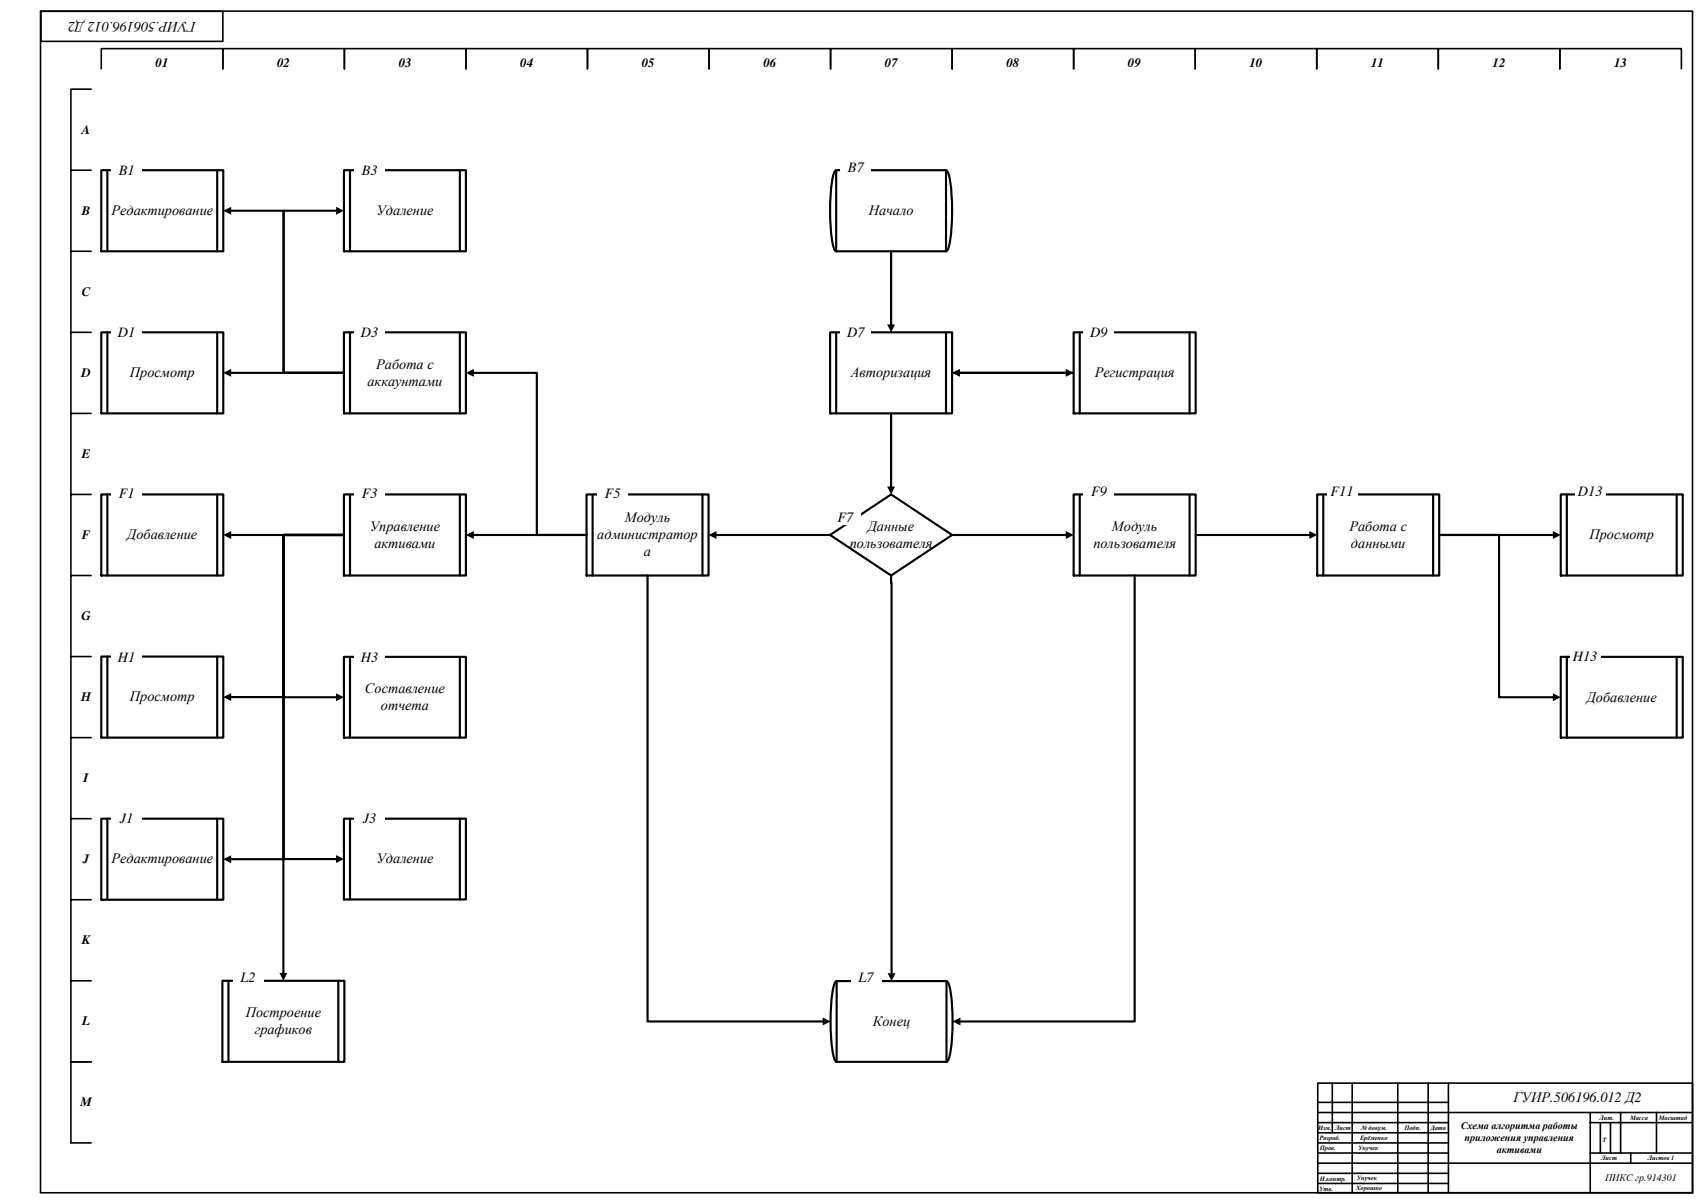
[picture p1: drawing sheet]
<svg xmlns="http://www.w3.org/2000/svg" width="841mm" height="594mm" viewBox="0 0 841 594" stroke-linecap="round" stroke-linejoin="round" font-family="sans-serif">
<path d="M20 5v583" fill="none" stroke="#000" stroke-width=".79"/>
<path d="M20 6h90v14h-90z" fill-rule="evenodd" fill="#fff"/>
<g fill="none" stroke="#000" stroke-width=".79">
<path d="M20 5h816M20 6h90v14h-90zM836 6v583M50 34v-10h60v10v-10h60v10v-10h60v10v-10h60v10v-10h60v10v-10h60v10v-10h60v10v-10h60v10v-10h60v10v-10h60v10v-10h60v10v-10h60v10v-10h60v10M45 44h-10v40M45 84h-10v40M45 124h-10v40M45 164h-10v40M45 204h-10v40M45 244h-10v40M45 284h-10v40M45 324h-10v40"/>
<path d="M45 364h-10v40M45 404h-10v40M45 444h-10v40M45 484h-10v40h10h-10v40h10M651 535h185v54h-185zM658 535v24M668 535v53M690 535v54M705 535v54M715 535v54M651 554h64M651 549h184"/>
<path d="M651 559h64M651 544h64M785 554h50M785 549v39M790 554v15M795 554v15M800 549v20M818 549v20M651 569h64M651 574h184M651 579h64M651 564h64"/>
<path d="M785 569h50M805 569v5M20 589h816M651 584h64"/>
</g>
<path d="M412 84h55a17 17 0 0 1 3 11 77 77 0 0 1-2 28l-1 1h-54a17 17 0 0 1-3-11 77 77 0 0 1 2-28z" fill-rule="evenodd" fill="#fff"/>
<path d="M412 84h55a17 17 0 0 1 3 11 77 77 0 0 1-2 28l-1 1h-54a17 17 0 0 1-3-11 77 77 0 0 1 2-28zM413 84v40M467 84v40" fill="none" stroke="#000" stroke-width="1.1"/>
<path d="M410 164h60v40h-60z" fill-rule="evenodd" fill="#fff"/>
<path d="M410 164h60v40h-60zM413 164v40M467 164v40" fill="none" stroke="#000" stroke-width="1.1"/>
<path d="M410 264l30-20 30 20-30 20z" fill-rule="evenodd" fill="#fff"/>
<path d="M410 264l30-20 30 20-30 20z" fill="none" stroke="#000" stroke-width="1.1"/>
<path d="M530 244h60v40h-60z" fill-rule="evenodd" fill="#fff"/>
<path d="M530 244h60v40h-60zM533 244v40M587 244v40" fill="none" stroke="#000" stroke-width="1.1"/>
<path d="M290 244h60v40h-60z" fill-rule="evenodd" fill="#fff"/>
<path d="M440 124v37M440 204v37M290 244h60v40h-60zM293 244v40M347 244v40M353 264h57M470 264h57" fill="none" stroke="#000" stroke-width="1.1"/>
<path d="M438 160h4l-2 4zM438 240h4l-2 4zM350 264l4-2v4zM526 262l4 2-4 2z" fill="#000"/>
<path d="M650 244h60v40h-60z" fill-rule="evenodd" fill="#fff"/>
<path d="M650 244h60v40h-60zM653 244v40M707 244v40M590 264h57" fill="none" stroke="#000" stroke-width="1.1"/>
<path d="M646 262l4 2-4 2z" fill="#000"/>
<path d="M770 244h61v40h-61z" fill-rule="evenodd" fill="#fff"/>
<path d="M770 244h61v40h-61zM773 244v40M828 244v40" fill="none" stroke="#000" stroke-width="1.1"/>
<path d="M770 324h61v40h-61z" fill-rule="evenodd" fill="#fff"/>
<path d="M710 264h57M770 324h61v40h-61zM773 324v40M828 324v40" fill="none" stroke="#000" stroke-width="1.1"/>
<path d="M767 262l3 2-3 2z" fill="#000"/>
<path d="M170 244h60v40h-60z" fill-rule="evenodd" fill="#fff"/>
<path d="M170 244h60v40h-60zM173 244v40M227 244v40" fill="none" stroke="#000" stroke-width="1.1"/>
<path d="M170 164h60v40h-60z" fill-rule="evenodd" fill="#fff"/>
<path d="M170 164h60v40h-60zM173 164v40M227 164v40M233 184h32v80h25h-57M710 264h30v80h27" fill="none" stroke="#000" stroke-width="1.1"/>
<path d="M230 184l4-2v4zM230 264l4-2v4zM767 342l3 2-3 2z" fill="#000"/>
<path d="M50 164h60v40h-60z" fill-rule="evenodd" fill="#fff"/>
<path d="M50 164h60v40h-60zM53 164v40M107 164v40" fill="none" stroke="#000" stroke-width="1.1"/>
<path d="M50 84h60v40h-60z" fill-rule="evenodd" fill="#fff"/>
<path d="M50 84h60v40h-60zM53 84v40M107 84v40" fill="none" stroke="#000" stroke-width="1.1"/>
<path d="M170 84h60v40h-60z" fill-rule="evenodd" fill="#fff"/>
<path d="M170 84h60v40h-60zM173 84v40M227 84v40M114 104h26v80h30M166 104h-26v80h30M114 184h56" fill="none" stroke="#000" stroke-width="1.1"/>
<path d="M110 104l4-2v4zM166 102l4 2-4 2zM110 184l4-2v4z" fill="#000"/>
<path d="M50 244h60v40h-60z" fill-rule="evenodd" fill="#fff"/>
<path d="M50 244h60v40h-60zM53 244v40M107 244v40" fill="none" stroke="#000" stroke-width="1.1"/>
<path d="M50 324h60v40h-60z" fill-rule="evenodd" fill="#fff"/>
<path d="M50 324h60v40h-60zM53 324v40M107 324v40" fill="none" stroke="#000" stroke-width="1.1"/>
<path d="M50 404h60v40h-60z" fill-rule="evenodd" fill="#fff"/>
<path d="M50 404h60v40h-60zM53 404v40M107 404v40" fill="none" stroke="#000" stroke-width="1.1"/>
<path d="M170 404h60v40h-60z" fill-rule="evenodd" fill="#fff"/>
<path d="M170 404h60v40h-60zM173 404v40M227 404v40" fill="none" stroke="#000" stroke-width="1.1"/>
<path d="M170 324h60v40h-60z" fill-rule="evenodd" fill="#fff"/>
<path d="M114 264h56M170 264h-30v80h-26M170 264h-30v160h-26M170 264h-30v160h26M170 264h-30v80h26M170 324h60v40h-60zM173 324v40M227 324v40" fill="none" stroke="#000" stroke-width="1.1"/>
<path d="M110 264l4-2v4zM110 344l4-2v4zM166 342l4 2-4 2zM110 424l4-2v4zM166 422l4 2-4 2z" fill="#000"/>
<path d="M413 484h54a17 17 0 0 1 3 11 76 76 0 0 1-2 28l-1 1h-54a17 17 0 0 1-3-11 76 76 0 0 1 2-28z" fill-rule="evenodd" fill="#fff"/>
<path d="M560 284v220h-86M413 484h54a17 17 0 0 1 3 11 76 76 0 0 1-2 28l-1 1h-54a17 17 0 0 1-3-11 76 76 0 0 1 2-28zM413 484v40M467 484v40" fill="none" stroke="#000" stroke-width="1.1"/>
<path d="M470 504l4-2v4z" fill="#000"/>
<path d="M530 164h60v40h-60z" fill-rule="evenodd" fill="#fff"/>
<path d="M530 164h60v40h-60zM533 164v40M587 164v40M470 184h60M320 284v220h87M440 284v197" fill="none" stroke="#000" stroke-width="1.1"/>
<path d="M470 184l4-2v4zM526 182l4 2-4 2zM438 480h4l-2 4zM406 502l4 2-4 2z" fill="#000"/>
<g fill="#fff">
<path d="M55 81h15v7h-15z" fill-rule="evenodd"/>
<path d="M55 160h15v8h-15z" fill-rule="evenodd"/>
<path d="M55 240h15v7h-15z" fill-rule="evenodd"/>
<path d="M55 321h15v7h-15z" fill-rule="evenodd"/>
<path d="M55 400h15v8h-15z" fill-rule="evenodd"/>
<path d="M175 81h15v7h-15z" fill-rule="evenodd"/>
<path d="M175 160h15v8h-15z" fill-rule="evenodd"/>
<path d="M175 240h15v7h-15z" fill-rule="evenodd"/>
<path d="M175 321h15v7h-15z" fill-rule="evenodd"/>
<path d="M175 400h15v8h-15z" fill-rule="evenodd"/>
<path d="M295 240h15v7h-15z" fill-rule="evenodd"/>
<path d="M415 79h15v7h-15z" fill-rule="evenodd"/>
<path d="M415 160h15v8h-15z" fill-rule="evenodd"/>
<path d="M410 252h15v7h-15z" fill-rule="evenodd"/>
<path d="M420 479h15v7h-15z" fill-rule="evenodd"/>
<path d="M535 160h15v8h-15z" fill-rule="evenodd"/>
<path d="M535 239h15v7h-15z" fill-rule="evenodd"/>
<path d="M655 239h15v7h-15z" fill-rule="evenodd"/>
<path d="M778 239h15v7h-15z" fill-rule="evenodd"/>
<path d="M775 320h15v8h-15z" fill-rule="evenodd"/>
<path d="M110 484h60v40h-60z" fill-rule="evenodd"/>
</g>
<path d="M170 264h-30v217M110 484h60v40h-60zM113 484v40M167 484v40" fill="none" stroke="#000" stroke-width="1.1"/>
<path d="M138 480h4l-2 4z" fill="#000"/>
<path d="M115 479h15v7h-15z" fill-rule="evenodd" fill="#fff"/>
<g font-size="7.1">
<text x="97" y="11" transform="rotate(-180 97 11)">ГУИР.506196.012 Д2</text>
<text x="59" y="87">B1</text>
<text x="179" y="87">B3</text>
<text x="419" y="85">B7</text>
<text x="55" y="106">Редактирование</text>
<text x="186" y="106">Удаление</text>
<text x="429" y="106">Начало</text>
<text x="58" y="166">D1</text>
<text x="178" y="166">D3</text>
<text x="418" y="166">D7</text>
<text x="538" y="166">D9</text>
<text x="186" y="182">Работа с</text>
<text x="64" y="186">Просмотр</text>
<text x="181" y="190">аккаунтами</text>
<text x="420" y="186">Авторизация</text>
<text x="540" y="186">Регистрация</text>
<text x="59" y="246">F1</text>
<text x="179" y="246">F3</text>
<text x="299" y="246">F5</text>
<text x="539" y="245">F9</text>
<text x="657" y="245">F11</text>
<text x="779" y="245">D13</text>
<text x="308" y="258">Модуль</text>
<text x="413" y="258">F7</text>
<text x="183" y="262">Управление</text>
<text x="428" y="262">Данные</text>
<text x="549" y="262">Модуль</text>
<text x="666" y="262">Работа с</text>
<text x="63" y="266">Добавление</text>
<text x="295" y="266">администратор</text>
<text x="785" y="266">Просмотр</text>
<text x="185" y="270">активами</text>
<text x="318" y="275">а</text>
<text x="419" y="270">пользователя</text>
<text x="540" y="270">пользователя</text>
<text x="667" y="270">данными</text>
<text x="58" y="327">H1</text>
<text x="178" y="327">H3</text>
<text x="776" y="326">H13</text>
<text x="180" y="342">Составление</text>
<text x="64" y="346">Просмотр</text>
<text x="783" y="346">Добавление</text>
<text x="188" y="350">отчета</text>
<text x="59" y="406">J1</text>
<text x="179" y="406">J3</text>
<text x="55" y="426">Редактирование</text>
<text x="186" y="426">Удаление</text>
<text x="119" y="485">L2</text>
<text x="424" y="485">L7</text>
<text x="121" y="502">Построение</text>
<text x="431" y="506">Конец</text>
<text x="126" y="510">графиков</text>
<text x="747" y="544">ГУИР.506196.012 Д2</text>
</g>
<g font-size="6.3">
<text x="77" y="33">01</text>
<text x="137" y="33">02</text>
<text x="197" y="33">03</text>
<text x="257" y="33">04</text>
<text x="317" y="33">05</text>
<text x="377" y="33">06</text>
<text x="437" y="33">07</text>
<text x="497" y="33">08</text>
<text x="557" y="33">09</text>
<text x="617" y="33">10</text>
<text x="677" y="33">11</text>
<text x="737" y="33">12</text>
<text x="797" y="33">13</text>
<text x="40" y="66">A</text>
<text x="40" y="106">B</text>
<text x="40" y="146">C</text>
<text x="40" y="186">D</text>
<text x="40" y="226">E</text>
<text x="40" y="266">F</text>
<text x="40" y="306">G</text>
<text x="40" y="346">H</text>
<text x="41" y="386">I</text>
<text x="41" y="426">J</text>
<text x="40" y="466">K</text>
<text x="41" y="506">L</text>
<text x="40" y="546">M</text>
</g>
<g font-size="4.9">
<text x="721" y="557">Схема алгоритма работы</text>
<text x="723" y="563">приложения управления</text>
<text x="739" y="569">активами</text>
<text x="792" y="583">ПИКС гр.914301</text>
</g>
<g font-size="3.2">
<text x="651" y="557">Изм.</text>
<text x="659" y="557">Лист</text>
<text x="672" y="557">№ докум.</text>
<text x="693" y="557">Подп.</text>
<text x="706" y="557">Дата</text>
<text x="790" y="552">Лит.</text>
<text x="805" y="552">Масса</text>
<text x="819" y="553">Масштаб</text>
<text x="651" y="562">Разраб.</text>
<text x="671" y="562">Ерёменко</text>
<text x="791" y="563">Т</text>
<text x="652" y="568">Пров.</text>
<text x="670" y="567">Унучек</text>
<text x="790" y="572">Лист</text>
<text x="813" y="572">Листов 1</text>
<text x="651" y="588">Утв.</text>
<text x="651" y="583">Н.контр.</text>
<text x="669" y="587">Хорошко</text>
<text x="670" y="582">Унучек</text>
</g>
</svg>
